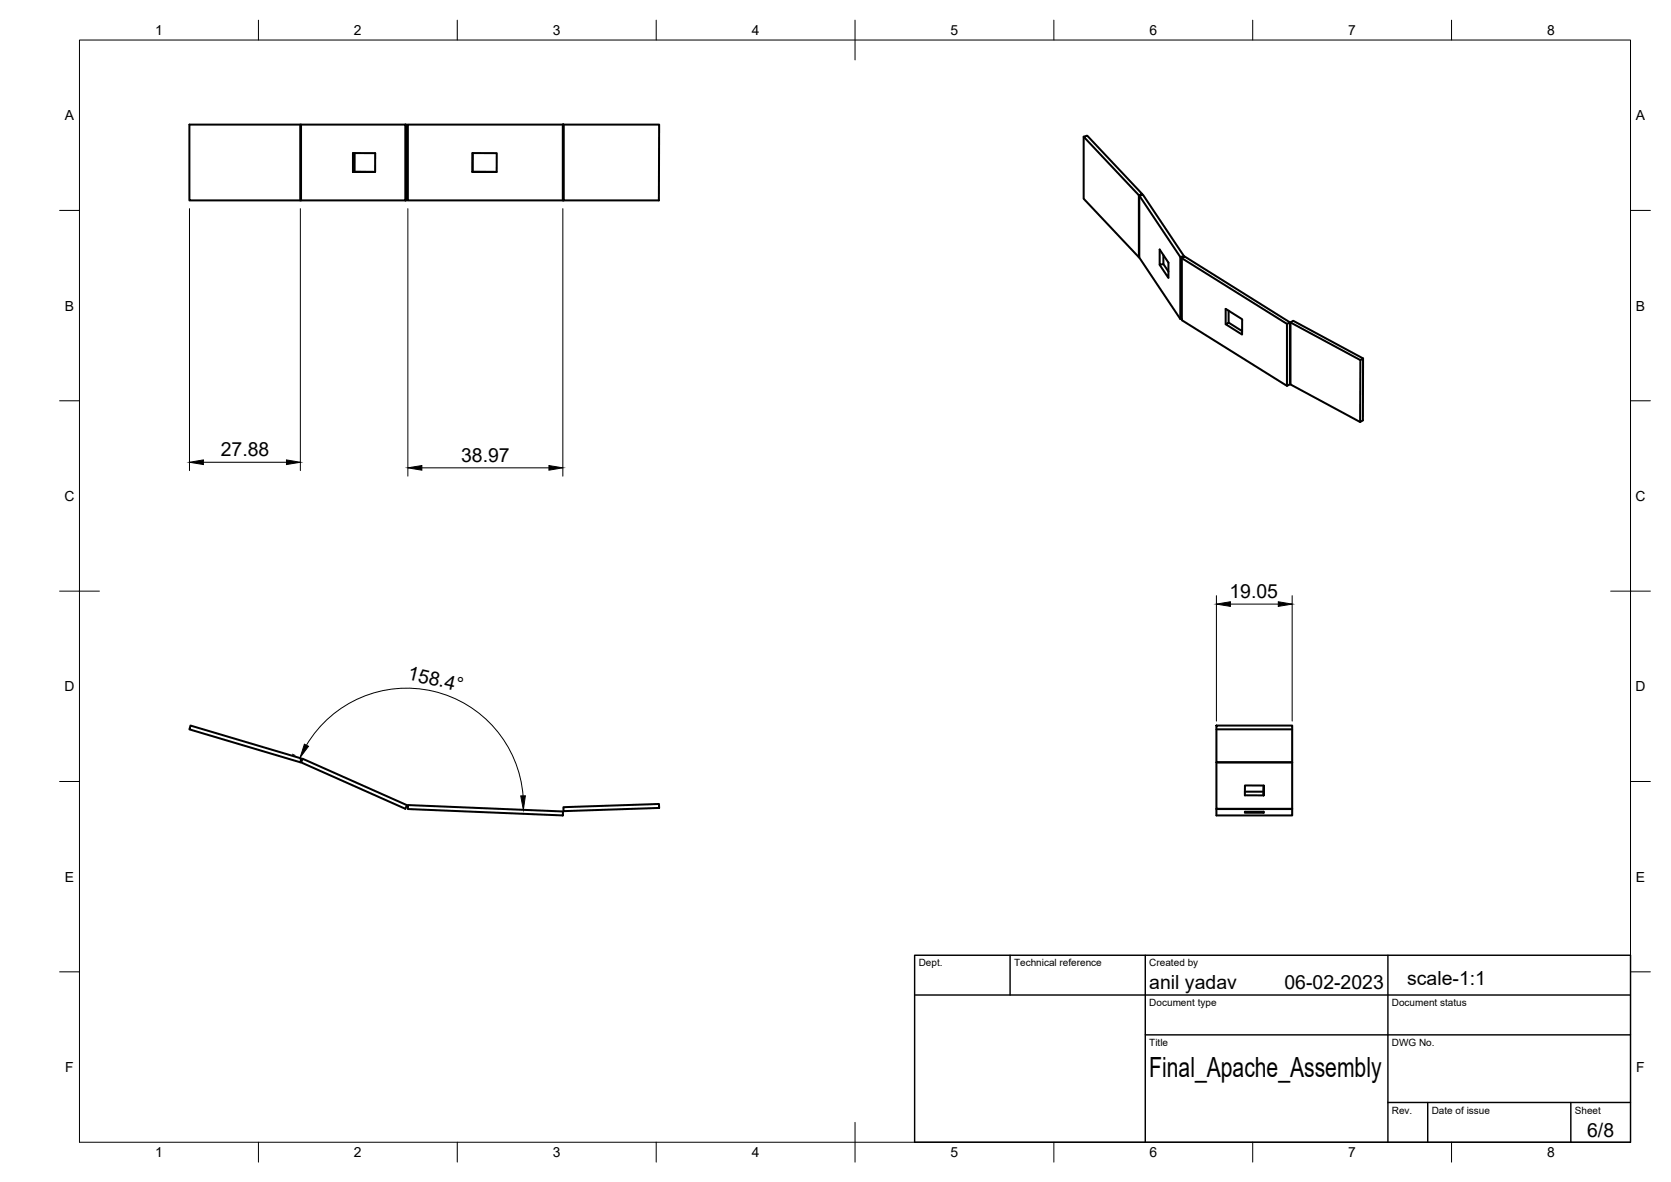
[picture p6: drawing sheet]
<svg xmlns="http://www.w3.org/2000/svg" width="420mm" height="297mm" viewBox="0 0 420 297" stroke-linecap="round" stroke-linejoin="round" font-family="sans-serif">
<!-- layer: Visible -->
<g fill="none" stroke="#000" stroke-width=".51">
<path d="M75.5 31.3v19.1h.2M75.7 31.3h-28.1v19.1h27.9M89.2 38.5v4.7M101.9 31.3h-26.2v19.1h26.2v-19.1h.4v19.1h-.4M102.6 31.3h39v19.1h-39zM118.9 38.5l-.1 4.7M141.5 31.3v19.1M141.7 31.3h24v19.1h-24zM141.7 31.3v19.1M272.5 34.4l.9-.3 13.8 14.7-.8 .3zM272.5 34.4v15.5l13.9 14.8M88.8 43.2h5.5h-5.5v-4.7h5.5v4.7"/>
<path d="M118.8 43.2h6.1zM118.8 43.2v-4.7h6.1v4.7M286.4 49.1l.1 15.5M286.5 49.2l10.3 15.4M287.2 48.8v.2M291.6 66.6l2.2 3.3v-3.9l-2.2-3.3v3.9l.9-.3 1.3 1.9M292.5 64.1v2.2M297.2 64.9l26.4 16.5 .7-.4v15.6l-.7 .4-26.4-16.5v-15.6l.7-.4 26.4 16.5M297.7 64.6v-.2l-.9 .2v15.6l.4-.1M297.7 64.4l-10.3-15.4-.9 .2v15.5l10.3 15.5M308.9 78.1v3M308.2 81.5v-3.9l4.1 2.6v3.9l-4.1-2.6 .7-.4 3.4 2.1"/>
<path d="M323.6 81.4v15.6M324.5 81l17.6 9.5 .6-.4v15.5l-.7 .5-17.5-9.5v-15.6l.7-.4 17.5 9.5M342.1 90.5l-.1 15.6M47.9 182.3l27.9 8.3-.3 1-27.9-8.3zM76.1 190.7l26.2 11.6-.4 .9-26.2-11.6zM305.9 182.3h19v9.3h-19zM305.9 191.6v11.6h19M305.9 183.3h19M313 199h4.7M317.8 197.4l-.1 2.5zM317.8 197.4h-4.8v2.5h4.7M324.9 191.6h-19"/>
<path d="M324.9 191.6v11.6M102.6 202.3l39 1.6-.1 1-38.9-1.6zM141.7 202.8l24-.8v1l-24 .8zM305.9 203.2v1.7h19v-1.6M317.7 204v.2h-4.7v-.2h4.8l-.1 .2M324.9 203.2l-19 .1"/>
</g>
<!-- layer: BORDER -->
<g fill="none" stroke="#000" stroke-width=".25">
<path d="M20 10.1h390v276.9h-390zM65 5.1v5M115 5.1v5M165 5.1v5M215 5.1v10M265 5.1v5M315 5.1v5M365 5.1v5M15 52.9h5M410 52.9h5M15 100.7h5M410 100.7h5"/>
<path d="M15 148.6h10M405 148.6h10M15 196.4h5M410 196.4h5M15 244.2h5M410 244.2h5M65 287v5M115 287v5M165 287v5M215 282.1v9.9M265 287v5M315 287v5"/>
<path d="M365 287v5"/>
</g>
<!-- layer: FD_Dimensions -->
<path d="M47.6 52.4v65.9M75.5 52.4v65.9M102.6 52.4v67.3M141.5 52.4v67.3M51.1 116.2h20.9M106.1 117.6h31.9M305.9 149.7v31.5M309.4 151.8h12M324.9 149.7v31.5M73.5 189.5l.7 .3M77.1 187.3a29.3 29.3 0 0 1 31.8-13.6 29.3 29.3 0 0 1 22.6 26.3" fill="none" stroke="#000" stroke-width=".25"/>
<path d="M47.6 116.2l3.5-.6v1.1zM72 115.6l3.5 .6-3.5 .5zM102.6 117.6l3.5-.6v1.2zM138 117l3.5 .6-3.5 .6zM305.9 151.8l3.5-.6v1.2zM321.4 151.2l3.5 .6-3.5 .6zM76.5 187l1.1 .5-2.1 2.9zM130.9 200h1.2l-.5 3.5z" fill="#000" stroke="#000" stroke-width=".25"/>
<!-- layer: TITLEBLOCK -->
<path d="M230 240.1h180v46.9h-180zM230 250h180M254 240.1v9.9M288 240.1v46.9M349 240.1v46.9M288 260.1h122M349 277.1h61M359 277.1v9.9M395 277.1v9.9" fill="none" stroke="#000" stroke-width=".36"/>
<text font-size="7" x="289" y="270.6">Final_Apache_Assembly</text>
<g font-size="4.9">
<text x="55.5" y="114.7">27.88</text>
<text x="115.9" y="116.1">38.97</text>
<text x="309.1" y="150.4">19.05</text>
<text x="102.3" y="170.7" transform="rotate(13 102.3 170.7)">158.4°</text>
<text x="289" y="248.5">anil yadav</text>
<text x="323" y="248.5">06-02-2023</text>
<text x="353.8" y="247.6">scale-1:1</text>
<text x="399.1" y="285.7">6/8</text>
</g>
<g font-size="3.5">
<text x="39" y="8.8">1</text>
<text x="89" y="8.8">2</text>
<text x="139" y="8.8">3</text>
<text x="189" y="8.8">4</text>
<text x="239" y="8.8">5</text>
<text x="289" y="8.8">6</text>
<text x="339" y="8.8">7</text>
<text x="389" y="8.8">8</text>
<text x="16.3" y="30.2">A</text>
<text x="411.3" y="30.2">A</text>
<text x="16.3" y="78">B</text>
<text x="411.3" y="78">B</text>
<text x="16.2" y="125.9">C</text>
<text x="411.2" y="125.9">C</text>
<text x="16.2" y="173.7">D</text>
<text x="411.2" y="173.7">D</text>
<text x="16.3" y="221.6">E</text>
<text x="411.3" y="221.6">E</text>
<text x="16.4" y="269.4">F</text>
<text x="411.4" y="269.4">F</text>
<text x="39" y="290.8">1</text>
<text x="89" y="290.8">2</text>
<text x="139" y="290.8">3</text>
<text x="189" y="290.8">4</text>
<text x="239" y="290.8">5</text>
<text x="289" y="290.8">6</text>
<text x="339" y="290.8">7</text>
<text x="389" y="290.8">8</text>
</g>
<g font-size="2.5">
<text x="231" y="242.9">Dept.</text>
<text x="255" y="242.9">Technical reference</text>
<text x="289" y="242.9">Created by</text>
<text x="289" y="252.8">Document type</text>
<text x="350" y="252.8">Document status</text>
<text x="289" y="262.9">Title</text>
<text x="350" y="262.9">DWG No.</text>
<text x="350" y="279.9">Rev.</text>
<text x="360" y="279.9">Date of issue</text>
<text x="396" y="279.9">Sheet</text>
</g>
</svg>
